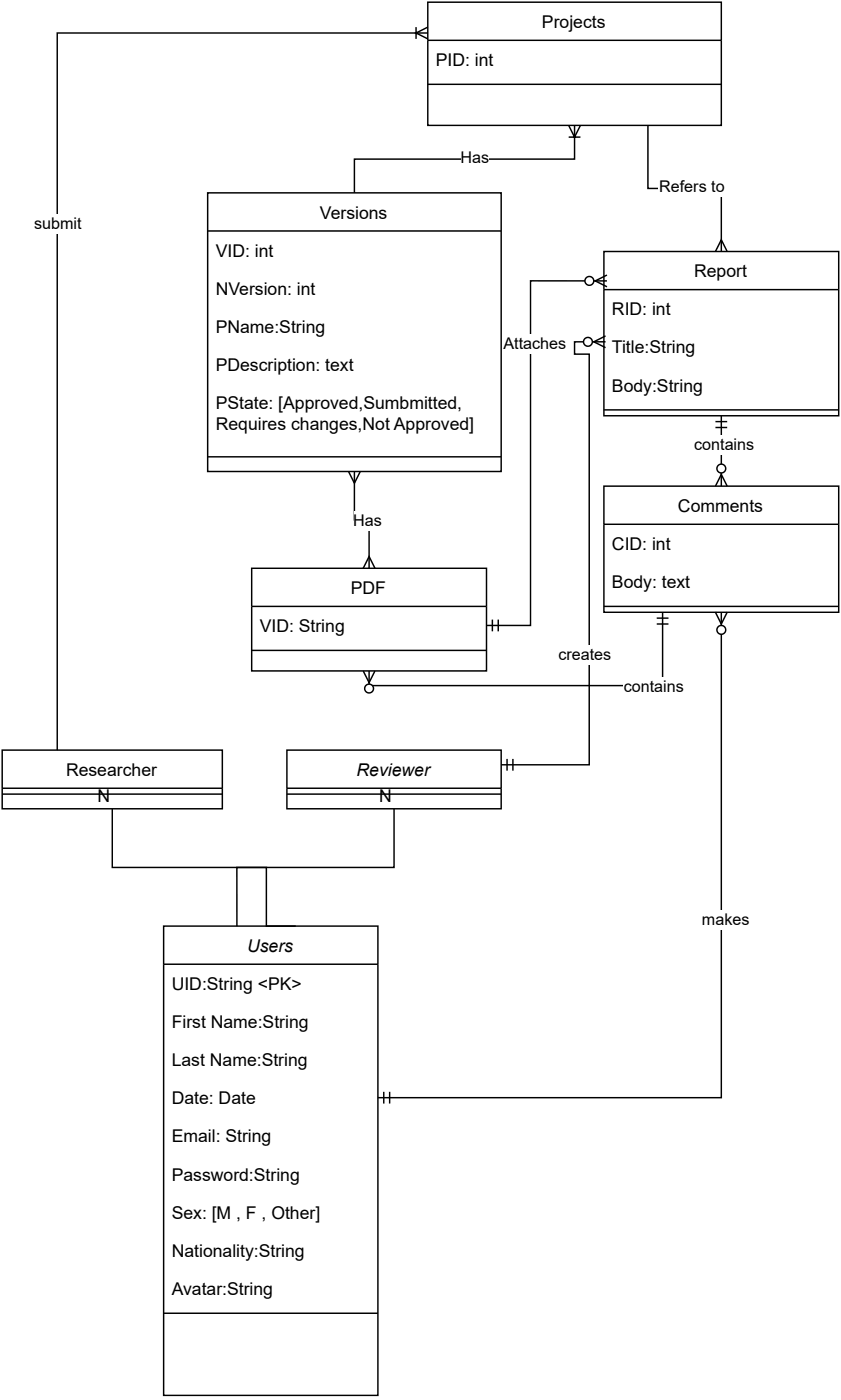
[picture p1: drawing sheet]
<svg xmlns="http://www.w3.org/2000/svg" width="146mm" height="243mm" viewBox="0 0 146 243" stroke-linecap="round" stroke-linejoin="round" font-family="sans-serif">
<path d="M49.7 136.7v-6.6h37.1v6.6M49.7 136.7v3.5h37.1v-3.5M49.7 136.7h37.1M49.7 137.7h37.1" fill="none" stroke="#000" stroke-width=".25"/>
<path d="M.4 130.1h38.1v6.6h-38.1z" fill="#fff"/>
<path d="M.4 136.7v-6.6h38.1v6.6M.4 136.7v3.5h38.1v-3.5M.4 136.7h38.1M.4 137.7h38.1" fill="none" stroke="#000" stroke-width=".25"/>
<path d="M36 33.4h50.8v6.6h-50.8z" fill="#fff"/>
<path d="M36 40v-6.6h50.8v6.6M36 40v41.7h50.8v-41.7M36 40h50.8M36 79.2h50.8" fill="none" stroke="#000" stroke-width=".25"/>
<path d="M43.6 98.5h40.7v6.6h-40.7z" fill="#fff"/>
<path d="M43.6 105.1v-6.6h40.7v6.6M43.6 105.1v11.2h40.7v-11.2M43.6 105.1h40.7M43.6 112.8h40.7" fill="none" stroke="#000" stroke-width=".25"/>
<path d="M104.6 43.6h40.7v6.6h-40.7z" fill="#fff"/>
<path d="M104.6 50.2v-6.6h40.7v6.6M104.6 50.2v21.9h40.7v-21.9M104.6 50.2h40.7M104.6 71.1h40.7" fill="none" stroke="#000" stroke-width=".25"/>
<path d="M74.1 .4h50.9v6.6h-50.9z" fill="#fff"/>
<path d="M74.1 7v-6.6h50.9v6.6M74.1 7v14.7h50.9v-14.7M74.1 7h50.9M74.1 14.6h50.9" fill="none" stroke="#000" stroke-width=".25"/>
<path d="M104.6 84.3h40.7v6.6h-40.7z" fill="#fff"/>
<path d="M72.1 4.7v2M74.1 5.7h-64.2v124.4M74.1 4.7l-2 1 2 1M104.6 90.9v-6.6h40.7v6.6M104.6 90.9v15.3h40.7v-15.3M104.6 90.9h40.7M104.6 105.1h40.7" fill="none" stroke="#000" stroke-width=".25"/>
<path d="M5.8 37.1h8.4v3.3h-8.4z" fill="#fff"/>
<path d="M98.5 21.7l1 2.1 1.1-2.1M98.5 23.8h2.1M99.5 21.7v5.9h-38.1v5.8" fill="none" stroke="#000" stroke-width=".25"/>
<path d="M79.8 25.7h4.9v3.3h-4.9z" fill="#fff"/>
<path d="M60.4 81.7l1 2.1 1-2.1M61.4 81.7v8.4h2.5v8.4M62.9 98.5l1-2 1.1 2" fill="none" stroke="#000" stroke-width=".25"/>
<path d="M61.3 88.7h4.8v3.3h-4.8z" fill="#fff"/>
<path d="M112.3 21.7v11h12.7v10.9M124 43.6l1-2 1 2" fill="none" stroke="#000" stroke-width=".25"/>
<path d="M114.2 30.8h11.4v3.3h-11.4z" fill="#fff"/>
<path d="M104.9 59.3h-5.4v2.1h2.6v71.2h-15.3M87.9 131.6v2M88.9 131.6v2" fill="none" stroke="#000" stroke-width=".25"/>
<circle cx="101.9" cy="59.3" r=".76" fill="#fff"/>
<g fill="none" stroke="#000" stroke-width=".25">
<path d="M104.9 58.2l-2 1.1 2 1"/>
<circle cx="101.9" cy="59.3" r=".76"/>
</g>
<path d="M96.6 111.9h9.4v3.3h-9.4z" fill="#fff"/>
<path d="M105.2 48.7h-13.3v59.7h-7.6M85.3 107.4v2.1M86.3 107.4v2.1" fill="none" stroke="#000" stroke-width=".25"/>
<circle cx="102.1" cy="48.7" r=".76" fill="#fff"/>
<g fill="none" stroke="#000" stroke-width=".25">
<path d="M105.2 47.7l-2.1 1 2.1 1"/>
<circle cx="102.1" cy="48.7" r=".76"/>
</g>
<g fill="#fff">
<path d="M87.2 58h10.9v3.3h-10.9z"/>
<path d="M28.4 160.6h37.1v6.6h-37.1z"/>
</g>
<path d="M125 106.2v84.1h-59.5M19.5 140.2v10.2h26.7v10.2h5M68.3 140.2v10.2h-27.3v10.2M28.4 167.2v-6.6h37.1v6.6M28.4 167.2v74.7h37.1v-74.7M28.4 167.2h37.1M66.5 189.3v2M67.5 189.3v2M28.4 227.7h37.1" fill="none" stroke="#000" stroke-width=".25"/>
<circle cx="125" cy="109.2" r=".76" fill="#fff"/>
<g fill="none" stroke="#000" stroke-width=".25">
<path d="M124 106.2l1 2 1-2"/>
<circle cx="125" cy="109.2" r=".76"/>
</g>
<path d="M121.5 157.9h8.4v3.3h-8.4z" fill="#fff"/>
<path d="M124 73.1h2M124 74.1h2M125 72.1v12.2" fill="none" stroke="#000" stroke-width=".25"/>
<circle cx="125" cy="81.2" r=".76" fill="#fff"/>
<g fill="none" stroke="#000" stroke-width=".25">
<path d="M124 84.3l1-2 1 2"/>
<circle cx="125" cy="81.2" r=".76"/>
</g>
<path d="M120.3 75.5h10.4v3.3h-10.4z" fill="#fff"/>
<path d="M113.8 107.2h2M113.8 108.2h2M114.8 106.2v12.7h-50.9v-2.6" fill="none" stroke="#000" stroke-width=".25"/>
<circle cx="63.9" cy="119.4" r=".76" fill="#fff"/>
<g fill="none" stroke="#000" stroke-width=".25">
<path d="M62.9 116.3l1 2.1 1.1-2.1"/>
<circle cx="63.9" cy="119.4" r=".76"/>
</g>
<path d="M108.1 117.5h10.4v3.3h-10.4z" fill="#fff"/>
<g font-size="3.1">
<text x="93.9" y="4.8">Projects</text>
<text x="75.5" y="11.4">PID: int</text>
<text x="55.4" y="37.9">Versions</text>
<text x="37.4" y="44.5">VID: int</text>
<text x="37.4" y="51.1">NVersion: int</text>
<text x="120.3" y="48.1">Report</text>
<text x="37.4" y="57.7">PName:String</text>
<text x="106" y="54.7">RID: int</text>
<text x="37.4" y="64.3">PDescription: text</text>
<text x="106" y="61.3">Title:String</text>
<text x="37.4" y="70.9">PState: [Approved,Sumbmitted,</text>
<text x="106" y="67.9">Body:String</text>
<text x="37.4" y="74.5">Requires changes,Not Approved]</text>
<text x="117.5" y="88.7">Comments</text>
<text x="106" y="95.4">CID: int</text>
<text x="106" y="102">Body: text</text>
<text x="60.8" y="103">PDF</text>
<text x="45" y="109.6">VID: String</text>
<text x="11.4" y="134.5">Researcher</text>
<text x="61.8" y="134.5">Reviewer</text>
<text x="16.9" y="139.1">N</text>
<text x="65.7" y="139.1">N</text>
<text x="42.8" y="165">Users</text>
<text x="29.7" y="171.6">UID:String &lt;PK&gt;</text>
<text x="29.7" y="178.2">First Name:String</text>
<text x="29.7" y="184.9">Last Name:String</text>
<text x="29.7" y="191.5">Date: Date</text>
<text x="29.7" y="198.1">Email: String</text>
<text x="29.7" y="204.7">Password:String</text>
<text x="29.7" y="211.3">Sex: [M , F , Other]</text>
<text x="29.7" y="217.9">Nationality:String</text>
<text x="29.7" y="224.5">Avatar:String</text>
</g>
<g font-size="2.8">
<text x="79.8" y="28.2">Has</text>
<text x="114.2" y="33.3">Refers to</text>
<text x="5.9" y="39.7">submit</text>
<text x="87.2" y="60.5">Attaches</text>
<text x="120.3" y="78.1">contains</text>
<text x="61.2" y="91.3">Has</text>
<text x="96.7" y="114.4">creates</text>
<text x="108.1" y="120">contains</text>
<text x="121.6" y="160.4">makes</text>
</g>
</svg>
